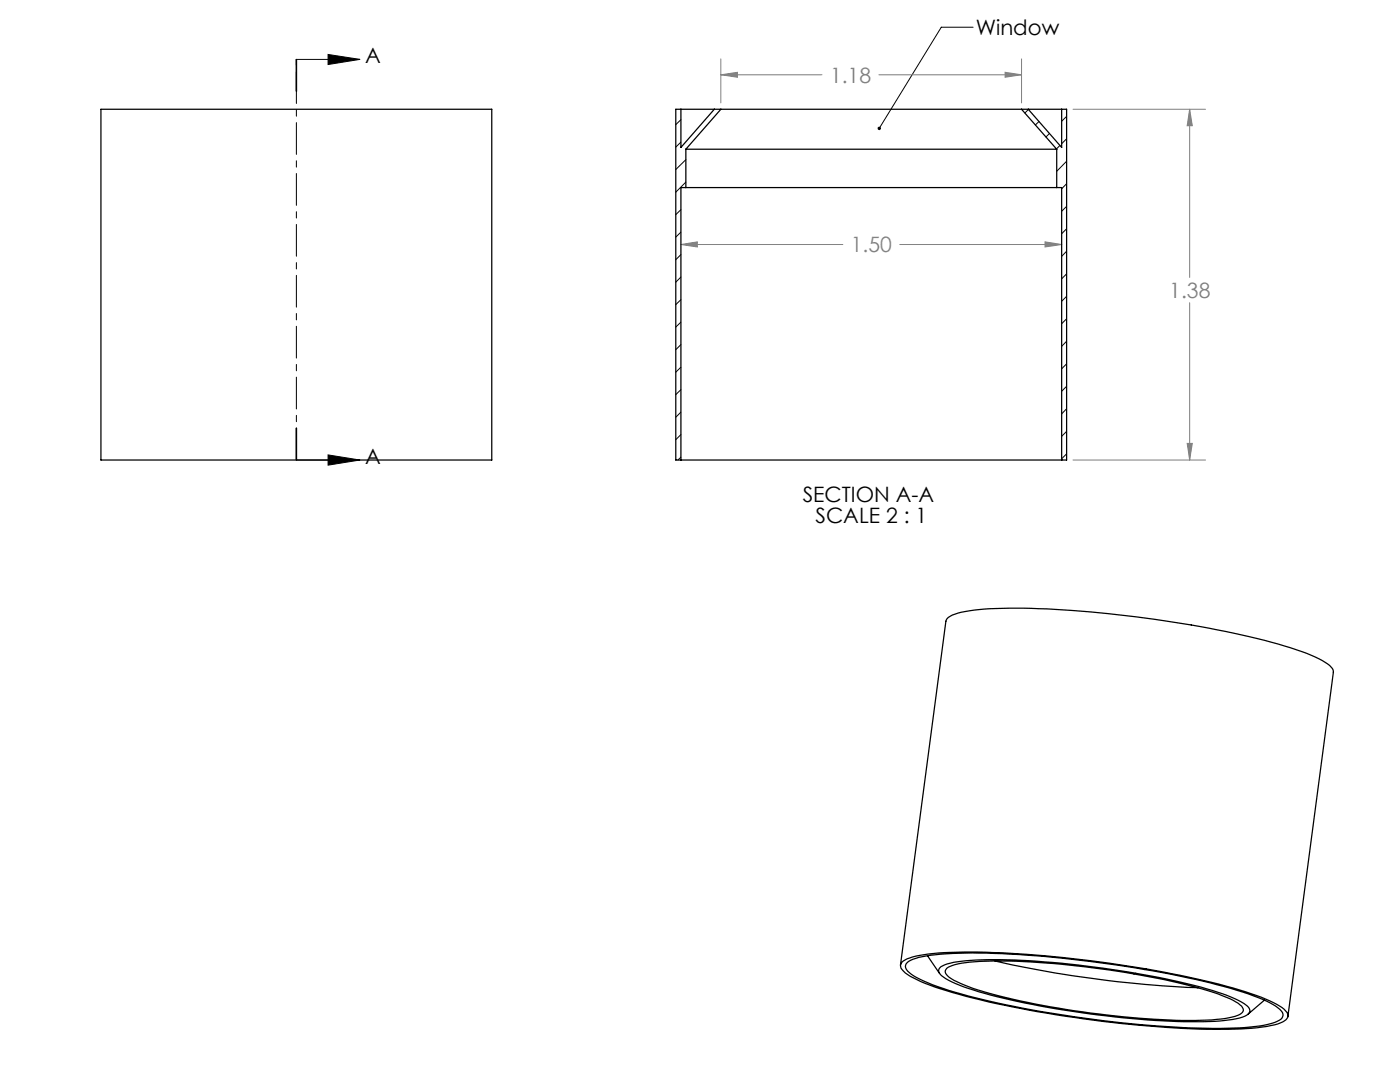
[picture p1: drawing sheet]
<svg xmlns="http://www.w3.org/2000/svg" width="279mm" height="216mm" viewBox="0 0 279 216" stroke-linecap="round" stroke-linejoin="round" font-family="sans-serif">
<path d="M59.1 11.9h12.7M65.5 10.9l6.3 1-6.3 1zM194.2 5.4h-6.3l-12.4 20.2M59.1 91.8h12.7M65.5 90.8l6.3 1-6.3 1z" fill="none" stroke="#000" stroke-width=".2"/>
<g fill="none" stroke="#808080" stroke-width=".2">
<path d="M143.9 14.9l3.3-.5v1zM143.9 11.7v8.8M143.9 14.9h20.1M175.4 14.9h28.5M200.6 14.4l3.3 .5-3.3 .5zM203.9 11.7v8.8M214.1 21.8h26.5M237.4 21.8l.5 3.3h-1zM237.4 21.8v33.6M135.9 48.8l3.3-.5v1zM135.9 48.8h32.3M179.6 48.8h32.3"/>
<path d="M208.6 48.3l3.3 .5-3.3 .5zM237.4 60.4v31.4M214.1 91.8h26.5M236.9 88.5h1l-.5 3.3z"/>
</g>
<path d="M59.1 11.9v7.5M59.2 11.9v7.5M59.1 91.8v-7.6M59.2 91.8v-79.9M59.2 91.8v-7.6" fill="none" stroke="#000" stroke-width=".2" stroke-dasharray="6.3 1.3 1.3 1.3"/>
<g fill="#000">
<path d="M175.3 25.3a.34 .34 0 0 1 .5 .3 .34 .34 0 0 1-.5 .3l.2-.3-.3 .3v-.4z"/>
<path d="M65.5 90.8l6.3 1-6.3 1zM65.5 10.9l6.3 1-6.3 1z"/>
</g>
<path d="M143.9 14.9l3.3-.5v1zM200.6 14.4l3.3 .5-3.3 .5zM135.9 48.8l3.3-.5v1zM208.6 48.3l3.3 .5-3.3 .5zM237.4 21.8l.5 3.3h-1zM236.9 88.5h1l-.5 3.3z" fill="#808080"/>
<g fill="none" stroke="#000" stroke-width=".25">
<path d="M20.1 21.8h78v70h-78zM135.9 21.8h6.7M135.9 21.8h-1v70h1M135.9 21.8v7.6l6.7-7.6M136.9 29.8h74M136.9 37.4h74M136.9 37.4h-1v54.4M136.9 29.8v7.6M142.6 21.8h1.3M143.9 21.8h60M143.9 21.8l-7 8M203.9 21.8h1.3"/>
<path d="M203.9 21.8l7 8M205.2 21.8h6.7M205.2 21.8l6.7 7.6v-7.6M210.9 37.4h1v54.4M210.9 29.8v7.6M211.9 21.8h1v70h-1M135.9 91.8h76M179.7 192.6l9.1-68.6a2.18 2.18 0 0 1 1.8-1.4 41 41 0 0 1 12.2-1.2 221.6 221.6 0 0 1 53.6 7.5 28.8 28.8 0 0 1 9 3.9 1.65 1.65 0 0 1 .7 1.4l-9.1 68.6M180.2 191.8a11.5 11.5 0 0 1 5.1-1.4 137.8 137.8 0 0 1 28.7 .9 196.4 196.4 0 0 1 34.5 6.6 25.1 25.1 0 0 1 7.8 3.5l.3 .4a1.1 1.1 0 0 1-.2 1.9 12.9 12.9 0 0 1-5.4 1.4 132.9 132.9 0 0 1-25.5-.7 199.6 199.6 0 0 1-37.8-7.1 21.6 21.6 0 0 1-7.4-3.5 1.21 1.21 0 0 1-.1-2zM181 192.1a9.7 9.7 0 0 1 4.8-1.5 121.6 121.6 0 0 1 24.5 .4 199.1 199.1 0 0 1 37.7 6.9 21.2 21.2 0 0 1 7.4 3.5 1.2 1.2 0 0 1 .7 1.2 1.2 1.2 0 0 1-.9 1 19.8 19.8 0 0 1-7.9 1.5 205.4 205.4 0 0 1-45-4.3l-3.2-.7a67.1 67.1 0 0 1-16.1-5l-1.8-1.3a1.09 1.09 0 0 1-.2-1.7zM185.1 190.7l2.4 3.5M187.5 193.1a7.5 7.5 0 0 1 4.4-1.3 115.9 115.9 0 0 1 24.8 1 138.7 138.7 0 0 1 28.2 5.8 11.2 11.2 0 0 1 4.3 2.5 1.08 1.08 0 0 1-.8 1.7 31.8 31.8 0 0 1-10.7 1.1 180.7 180.7 0 0 1-42.3-6 20.9 20.9 0 0 1-7.8-3.5 .88 .88 0 0 1-.1-1.3z"/>
<path d="M188.9 193.2a13.1 13.1 0 0 1 6.6-1.4 162.5 162.5 0 0 1 36.8 3.7l2.8 .6a42.6 42.6 0 0 1 12 4.1l.4 .3a1.01 1.01 0 0 1 .6 1 1.01 1.01 0 0 1-.7 1 20.8 20.8 0 0 1-7.8 1.1 165.1 165.1 0 0 1-44.5-6.1 19.9 19.9 0 0 1-6-2.8 .93 .93 0 0 1-.2-1.5zM198.5 191.7a228.3 228.3 0 0 0 40.6 5.4M252.3 199.6l-3.2 2.8"/>
</g>
<g fill="none" stroke="#000" stroke-width=".2">
<path d="M135.9 23.9l-1 1M135.9 28.4l-1 1M136.9 31.9l-2 1.9M136.9 36.3l-2 2M205.2 21.8l-.7 .7M207.4 24.2l-.8 .7M209.4 26.6l-.7 .7M211.5 29l-.7 .7M212.9 23.2l-1 1M212.9 27.7l-1 1M212.9 32.2l-2 2M212.9 36.7l-1 1"/>
<path d="M135.9 41.8l-1 1M135.9 46.3l-1 1M135.9 50.8l-1 1M135.9 55.3l-1 1M135.9 59.8l-1 1M212.9 41.2l-1 1M212.9 45.6l-1 1M212.9 50.1l-1 1.1M212.9 54.6l-1 1M212.9 59.1l-1 1M135.9 64.3l-1 1M135.9 68.8l-1 1"/>
<path d="M135.9 73.3l-1 1M135.9 77.8l-1 .9M212.9 63.6l-1 1M212.9 68.1l-1 1M212.9 72.6l-1 1M212.9 77.1l-1 1M135.9 82.2l-1 1.1M135.9 86.7l-1 1M135.9 91.2l-.6 .6M212.9 81.6l-1 1M212.9 86.1l-1 1M212.9 90.6l-1 .9"/>
</g>
<g font-size="4.2">
<text x="194.7" y="7.1">Window</text>
<text x="72.9" y="12.6">A</text>
<text x="72.9" y="92.5">A</text>
<text x="160.2" y="100.1">SECTION A-A</text>
<text x="162.8" y="104.3">SCALE 2 : 1</text>
</g>
<g font-size="4.2" fill="#808080">
<text x="165.7" y="16.5">1.18</text>
<text x="169.8" y="50.4">1.50</text>
<text x="233.4" y="59.4">1.38</text>
</g>
</svg>
